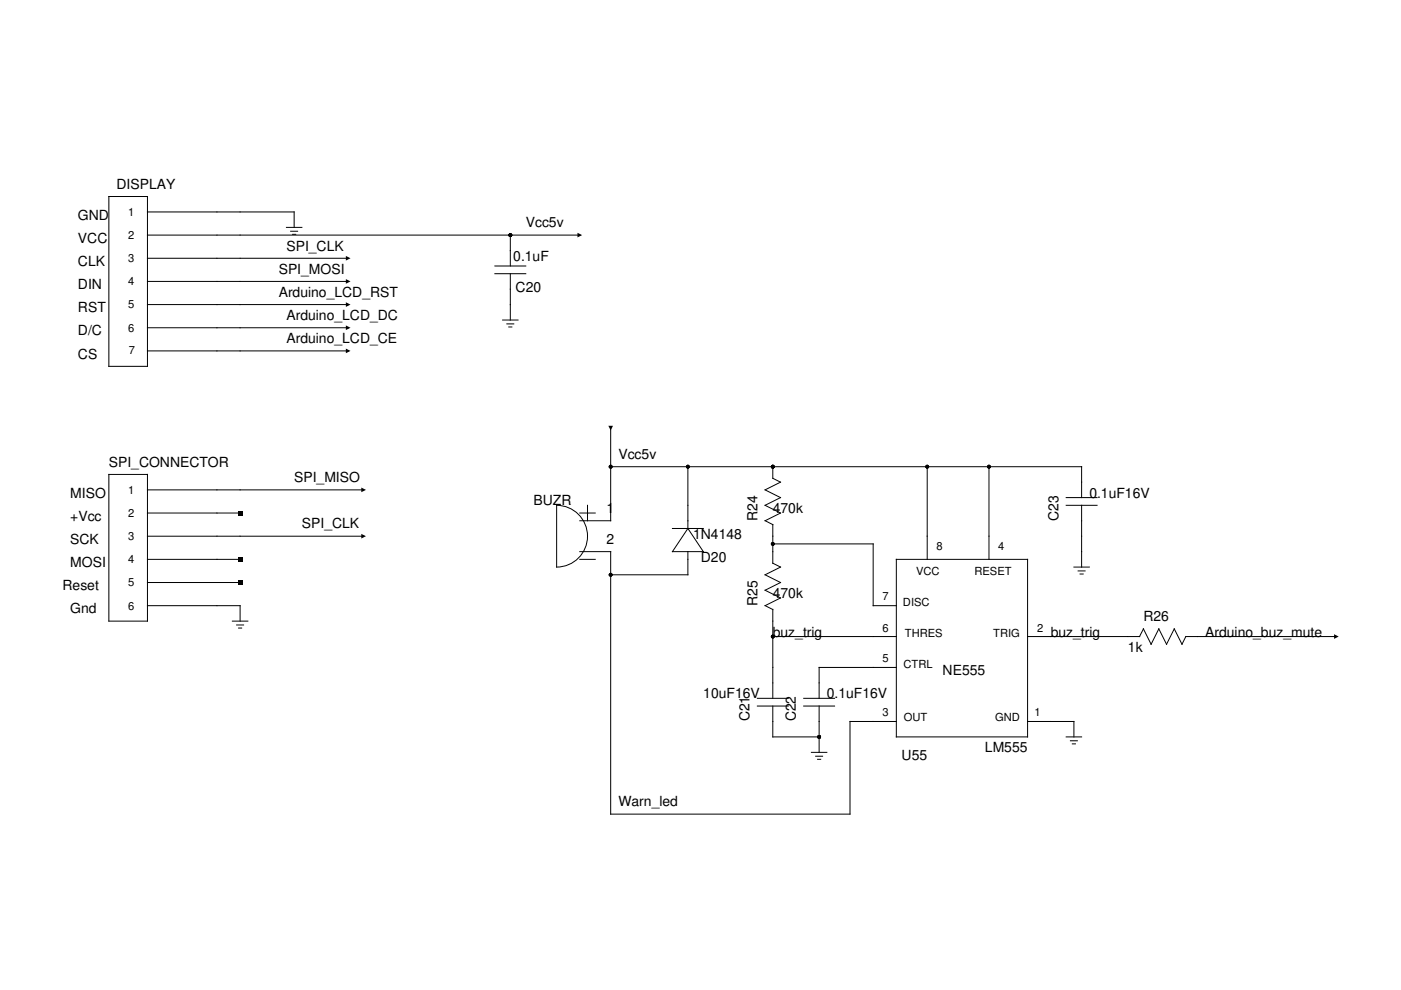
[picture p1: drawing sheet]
<svg xmlns="http://www.w3.org/2000/svg" width="297mm" height="210mm" viewBox="0 0 297 210" stroke-linecap="round" stroke-linejoin="round" font-family="sans-serif">
<g fill="none" stroke="#000" stroke-width=".21">
<path d="M23.1 41.7h8.2v36h-8.2zM31.3 44.9h31.1v3.3M31.3 49.8h91.6M31.3 54.8h42.5M31.3 59.7h42.5M60.7 48.2h3.3M61.6 49h1.5M62 49.7h.7M104.9 58h6.6M104.9 56.4h6.6M108.2 49.8v6.6M108.2 58v9.9"/>
<path d="M31.3 64.6h42.5M31.3 74.4h42.5M31.3 69.5h42.5M106.6 67.9h3.2M107.5 68.7h1.4M107.9 69.3h.6M129.5 90.8v19.6h-6.6M129.5 99h99.8v6.5M145.8 99v13M163.8 99v2.4l1.7 .8-3.3 1.7 3.3 1.6-3.3 1.6 3.3 1.7-3.3 1.6 1.6 .8M196.6 99v19.6M209.7 99v19.6"/>
<path d="M23.1 100.6h8.2v31.1h-8.2zM31.3 108.8h19.6M31.3 118.6h19.6M31.3 103.9h45.8M31.3 113.7h45.8M118 107.1a6.5 6.5 0 0 1 6.6 6.6 6.5 6.5 0 0 1-6.6 6.5zM122.9 108.8h3.3M122.9 118.6h3.3M122.9 117h6.6v55.6h50.7v-19.6h9.8M124.6 107.1v3.3M142.6 112h6.5M145.8 112l3.3 5h-6.5z"/>
<path d="M145.8 117v4.9h-16.3M163.8 115.3h21.3v13.1h4.9M163.8 111.2v8.2l1.7 .8-3.3 1.7 3.3 1.6-3.3 1.6 3.3 1.7-3.3 1.6M190 118.6h27.9v37.6h-27.9zM226 107.1h6.6M226 105.5h6.6M229.3 107.1v13.1M31.3 128.4h19.6v3.3M31.3 123.5h19.6M49.3 131.7h3.2M50.2 132.5h1.4M50.6 133.2h.6"/>
<path d="M162.2 128.4l1.6 .8v18.9M163.8 135h26.2M217.9 135h23.7M227.7 120.2h3.3M228.6 121.1h1.5M229 121.7h.7M241.6 135l.8-1.7 1.7 3.3 1.6-3.3 1.6 3.3 1.7-3.3 1.6 3.3 .8-1.6h31.9M160.6 149.7h6.5M160.6 148.1h6.5M163.8 149.7v6.5h9.9M170.4 149.7h6.5M170.4 148.1h6.5"/>
<path d="M172 159.5h3.3M173.7 149.7v9.8M190 141.5h-16.3v6.6M217.9 153h9.8v3.2M226 156.2h3.3M227 157.1h1.4M227.4 157.7h.6M172.9 160.3h1.5M173.3 161h.7"/>
</g>
<g fill="#000">
<path d="M73.3 54.3l1 .5-1 .4zM122.4 49.4l1 .4-1 .5zM73.3 59.2l1 .5-1 .5zM73.3 64.1l1 .5-1 .5zM73.3 73.9l1 .5-1 .5zM73.3 69l1 .5-1 .5zM129 90.3h1l-.5 1zM50.4 108.3h1v1h-1zM50.4 118.1h1v1h-1zM76.6 113.2l1 .5-1 .5zM76.6 103.4l1 .5-1 .5zM50.4 123h1v1h-1z"/>
<path d="M282.8 134.5l1 .5-1 .5z"/>
<circle cx="108.2" cy="49.8" r=".41"/>
<circle cx="129.5" cy="99" r=".41"/>
<circle cx="145.8" cy="99" r=".41"/>
<circle cx="163.8" cy="99" r=".41"/>
<circle cx="196.6" cy="99" r=".41"/>
<circle cx="209.7" cy="99" r=".41"/>
<circle cx="163.8" cy="115.3" r=".41"/>
<circle cx="129.5" cy="121.9" r=".41"/>
<circle cx="163.8" cy="135" r=".41"/>
<circle cx="173.7" cy="156.2" r=".41"/>
</g>
<g font-size="3">
<text x="24.7" y="40">DISPLAY</text>
<text x="16.5" y="46.6">GND</text>
<text x="16.5" y="51.5">VCC</text>
<text x="60.7" y="53.1">SPI_CLK</text>
<text x="111.5" y="48.2">Vcc5v</text>
<text x="16.5" y="56.4">CLK</text>
<text x="59.1" y="58">SPI_MOSI</text>
<text x="108.8" y="55.3">0.1uF</text>
<text x="16.5" y="61.3">DIN</text>
<text x="59.1" y="62.9">Arduino_LCD_RST</text>
<text x="109.3" y="61.9">C20</text>
<text x="16.5" y="66.2">RST</text>
<text x="16.5" y="71.1">D/C</text>
<text x="60.7" y="67.9">Arduino_LCD_DC</text>
<text x="16.5" y="76">CS</text>
<text x="60.7" y="72.8">Arduino_LCD_CE</text>
<text x="23.1" y="99">SPI_CONNECTOR</text>
<text x="131.1" y="97.3">Vcc5v</text>
<text x="14.9" y="105.5">MISO</text>
<text x="62.4" y="102.2">SPI_MISO</text>
<text x="113.1" y="107.1">BUZR</text>
<text x="231" y="105.5">0.1uF16V</text>
<text x="14.9" y="110.4">+Vcc</text>
<text x="64" y="112">SPI_CLK</text>
<text x="128.6" y="108.9">1</text>
<text x="160.6" y="110.4" transform="rotate(-90 160.6 110.4)">R24</text>
<text x="163.8" y="108.8">470k</text>
<text x="224.4" y="110.4" transform="rotate(-90 224.4 110.4)">C23</text>
<text x="14.9" y="115.3">SCK</text>
<text x="128.6" y="115.4">2</text>
<text x="147" y="114.2">1N4148</text>
<text x="148.6" y="119.1">D20</text>
<text x="13.3" y="125.1">Reset</text>
<text x="14.9" y="120.2">MOSI</text>
<text x="14.9" y="130.1">Gnd</text>
<text x="160.6" y="128.4" transform="rotate(-90 160.6 128.4)">R25</text>
<text x="163.8" y="126.8">470k</text>
<text x="242.4" y="131.7">R26</text>
<text x="163.8" y="135">buz_trig</text>
<text x="222.8" y="135">buz_trig</text>
<text x="255.5" y="135">Arduino_buz_mute</text>
<text x="199.9" y="143.1">NE555</text>
<text x="239.1" y="138.2">1k</text>
<text x="149.1" y="148.1">10uF16V</text>
<text x="175.3" y="148.1">0.1uF16V</text>
<text x="158.9" y="153" transform="rotate(-90 158.9 153)">C21</text>
<text x="168.8" y="153" transform="rotate(-90 168.8 153)">C22</text>
<text x="191.2" y="161.2">U55</text>
<text x="208.8" y="159.5">LM555</text>
<text x="131.1" y="171">Warn_led</text>
</g>
<g font-size="2.4">
<text x="27.2" y="45.8">1</text>
<text x="27.2" y="50.7">2</text>
<text x="27.2" y="55.6">3</text>
<text x="27.2" y="60.5">4</text>
<text x="27.2" y="65.4">5</text>
<text x="27.2" y="70.3">6</text>
<text x="27.3" y="75">7</text>
<text x="27.2" y="104.7">1</text>
<text x="27.2" y="109.6">2</text>
<text x="27.2" y="119.4">4</text>
<text x="27.2" y="114.5">3</text>
<text x="198.5" y="116.6">8</text>
<text x="211.6" y="116.6">4</text>
<text x="27.2" y="124.3">5</text>
<text x="194.2" y="121.8">VCC</text>
<text x="206.6" y="121.8">RESET</text>
<text x="27.2" y="129.2">6</text>
<text x="187.1" y="127.3">7</text>
<text x="191.4" y="128.4">DISC</text>
<text x="187.1" y="133.9">6</text>
<text x="191.8" y="135">THRES</text>
<text x="210.6" y="135">TRIG</text>
<text x="219.9" y="133.9">2</text>
<text x="187.1" y="140.4">5</text>
<text x="191.6" y="141.5">CTRL</text>
<text x="187.1" y="151.9">3</text>
<text x="191.6" y="153">OUT</text>
<text x="211" y="153">GND</text>
<text x="219.3" y="151.9">1</text>
</g>
</svg>
